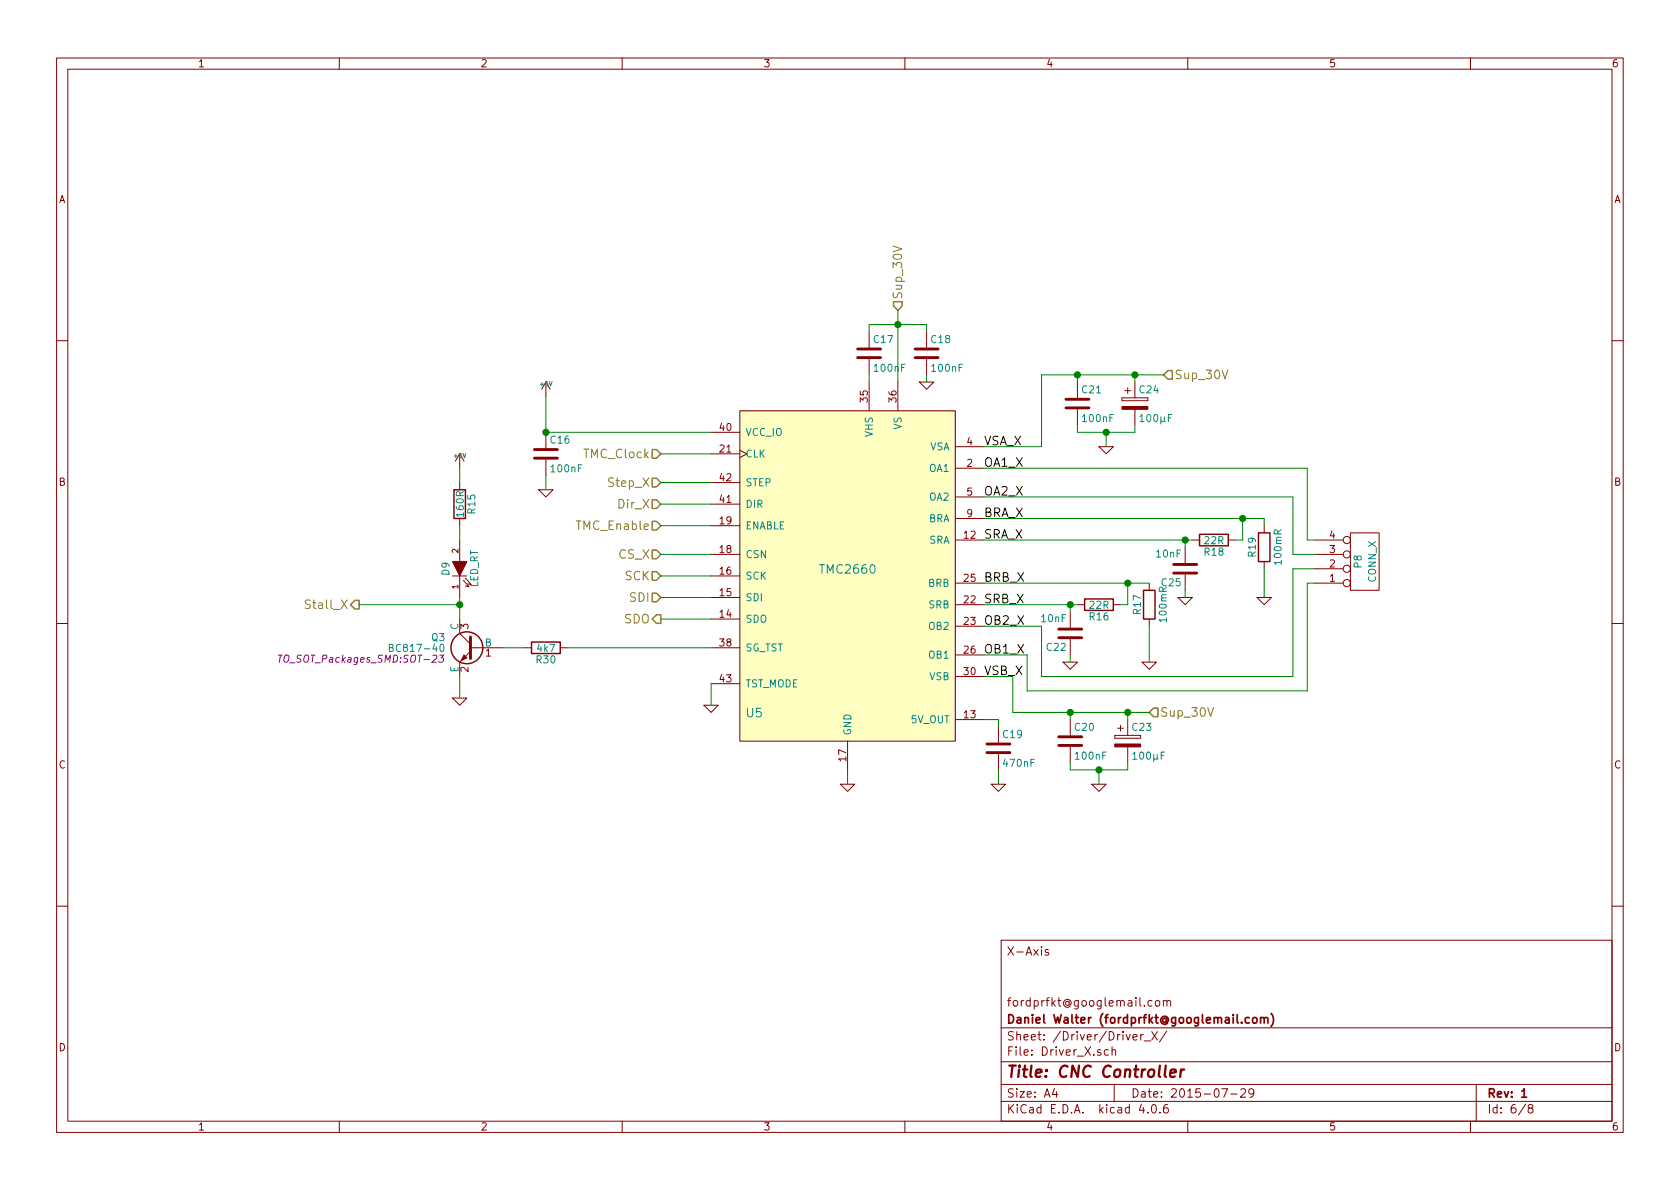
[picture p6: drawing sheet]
EESchema Schematic File Version 2
LIBS:StepperController-rescue
LIBS:74xgxx
LIBS:74xx
LIBS:ac-dc
LIBS:actel
LIBS:adc-dac
LIBS:Altera
LIBS:analog_devices
LIBS:analog_switches
LIBS:atmel
LIBS:audio
LIBS:bbd
LIBS:brooktre
LIBS:cmos_ieee
LIBS:cmos4000
LIBS:conn
LIBS:contrib
LIBS:cypress
LIBS:dc-dc
LIBS:device
LIBS:digital-audio
LIBS:diode
LIBS:display
LIBS:dsp
LIBS:elec-unifil
LIBS:ESD_Protection
LIBS:ftdi
LIBS:gennum
LIBS:graphic
LIBS:hc11
LIBS:intel
LIBS:interface
LIBS:ir
LIBS:Lattice
LIBS:linear
LIBS:logo
LIBS:maxim
LIBS:memory
LIBS:microchip
LIBS:microchip_dspic33dsc
LIBS:microchip_pic10mcu
LIBS:microchip_pic12mcu
LIBS:microchip_pic16mcu
LIBS:microchip_pic18mcu
LIBS:microchip_pic32mcu
LIBS:microcontrollers
LIBS:motor_drivers
LIBS:motorola
LIBS:msp430
LIBS:nordicsemi
LIBS:nxp_armmcu
LIBS:onsemi
LIBS:opto
LIBS:Oscillators
LIBS:philips
LIBS:power
LIBS:Power_Management
LIBS:powerint
LIBS:pspice
LIBS:references
LIBS:regul
LIBS:relays
LIBS:rfcom
LIBS:sensors
LIBS:silabs
LIBS:siliconi
LIBS:stm8
LIBS:stm32
LIBS:supertex
LIBS:switches
LIBS:texas
LIBS:transf
LIBS:transistors
LIBS:ttl_ieee
LIBS:valves
LIBS:video
LIBS:Worldsemi
LIBS:Xicor
LIBS:xilinx
LIBS:Zilog
LIBS:StepperController-cache
EELAYER 25 0
EELAYER END
$Descr A4 11693 8268
encoding utf-8
Sheet 6 8
Title "CNC Controller"
Date "2015-07-29"
Rev "1"
Comp "Daniel Walter (fordprfkt@googlemail.com)"
Comment1 "fordprfkt@googlemail.com"
Comment2 ""
Comment3 ""
Comment4 "X-Axis"
$EndDescr
Text HLabel 6250 2150 1    60   Input ~ 0
Sup_30V
Text HLabel 4600 4000 0    60   Input ~ 0
SCK
Text HLabel 4600 4150 0    60   Input ~ 0
SDI
Text HLabel 4600 4300 0    60   Output ~ 0
SDO
$Comp
L GND-RESCUE-StepperController #PWR099
U 1 1
P 5900 5450
F 0 "#PWR099" H 5900 5450 30  0001 C CNN
F 1 "GND" H 5900 5380 30  0001 C CNN
F 2 "" H 5900 5450 60  0000 C CNN
F 3 "" H 5900 5450 60  0000 C CNN
	1    5900 5450
	1    0    0    -1  
$EndComp
$Comp
L C C16
U 1 1
P 3800 3150
F 0 "C16" H 3825 3250 50  0000 L CNN
F 1 "100nF" H 3825 3050 50  0000 L CNN
F 2 "Capacitors_SMD:C_0805_HandSoldering" H 3838 3000 30  0001 C CNN
F 3 "" H 3800 3150 60  0000 C CNN
	1    3800 3150
	1    0    0    -1  
$EndComp
$Comp
L +5V #PWR0100
U 1 1
P 3800 2750
F 0 "#PWR0100" H 3800 2840 20  0001 C CNN
F 1 "+5V" H 3800 2840 30  0000 C CNN
F 2 "" H 3800 2750 60  0000 C CNN
F 3 "" H 3800 2750 60  0000 C CNN
	1    3800 2750
	1    0    0    -1  
$EndComp
$Comp
L GND-RESCUE-StepperController #PWR0101
U 1 1
P 3800 3400
F 0 "#PWR0101" H 3800 3400 30  0001 C CNN
F 1 "GND" H 3800 3330 30  0001 C CNN
F 2 "" H 3800 3400 60  0000 C CNN
F 3 "" H 3800 3400 60  0000 C CNN
	1    3800 3400
	1    0    0    -1  
$EndComp
$Comp
L C C19
U 1 1
P 6950 5200
F 0 "C19" H 6975 5300 50  0000 L CNN
F 1 "470nF" H 6975 5100 50  0000 L CNN
F 2 "Capacitors_SMD:C_0805_HandSoldering" H 6988 5050 30  0001 C CNN
F 3 "" H 6950 5200 60  0000 C CNN
	1    6950 5200
	1    0    0    -1  
$EndComp
$Comp
L C C17
U 1 1
P 6050 2450
F 0 "C17" H 6075 2550 50  0000 L CNN
F 1 "100nF" H 6075 2350 50  0000 L CNN
F 2 "Capacitors_SMD:C_0805_HandSoldering" H 6088 2300 30  0001 C CNN
F 3 "" H 6050 2450 60  0000 C CNN
	1    6050 2450
	1    0    0    -1  
$EndComp
$Comp
L C C18
U 1 1
P 6450 2450
F 0 "C18" H 6475 2550 50  0000 L CNN
F 1 "100nF" H 6475 2350 50  0000 L CNN
F 2 "Capacitors_SMD:C_0805_HandSoldering" H 6488 2300 30  0001 C CNN
F 3 "" H 6450 2450 60  0000 C CNN
	1    6450 2450
	1    0    0    -1  
$EndComp
Wire Wire Line
	6250 2150 6250 2650
$Comp
L GND-RESCUE-StepperController #PWR0102
U 1 1
P 6450 2650
F 0 "#PWR0102" H 6450 2650 30  0001 C CNN
F 1 "GND" H 6450 2580 30  0001 C CNN
F 2 "" H 6450 2650 60  0000 C CNN
F 3 "" H 6450 2650 60  0000 C CNN
	1    6450 2650
	1    0    0    -1  
$EndComp
Wire Wire Line
	6450 2650 6450 2600
$Comp
L GND-RESCUE-StepperController #PWR0103
U 1 1
P 6950 5450
F 0 "#PWR0103" H 6950 5450 30  0001 C CNN
F 1 "GND" H 6950 5380 30  0001 C CNN
F 2 "" H 6950 5450 60  0000 C CNN
F 3 "" H 6950 5450 60  0000 C CNN
	1    6950 5450
	1    0    0    -1  
$EndComp
$Comp
L R R18
U 1 1
P 8450 3750
F 0 "R18" V 8530 3750 50  0000 C CNN
F 1 "22R" V 8450 3750 50  0000 C CNN
F 2 "Resistors_SMD:R_0805_HandSoldering" V 8380 3750 30  0001 C CNN
F 3 "" H 8450 3750 30  0000 C CNN
	1    8450 3750
	0    1    1    0   
$EndComp
$Comp
L R R19
U 1 1
P 8800 3800
F 0 "R19" V 8880 3800 50  0000 C CNN
F 1 "100mR" V 8700 3800 50  0000 C CNN
F 2 "Resistors_SMD:R_2512_HandSoldering" V 8730 3800 30  0001 C CNN
F 3 "" H 8800 3800 30  0000 C CNN
	1    8800 3800
	-1   0    0    1   
$EndComp
$Comp
L R R16
U 1 1
P 7650 4200
F 0 "R16" V 7730 4200 50  0000 C CNN
F 1 "22R" V 7650 4200 50  0000 C CNN
F 2 "Resistors_SMD:R_0805_HandSoldering" V 7580 4200 30  0001 C CNN
F 3 "" H 7650 4200 30  0000 C CNN
	1    7650 4200
	0    1    1    0   
$EndComp
$Comp
L R R17
U 1 1
P 8000 4200
F 0 "R17" V 8080 4200 50  0000 C CNN
F 1 "100mR" V 7900 4200 50  0000 C CNN
F 2 "Resistors_SMD:R_2512_HandSoldering" V 7930 4200 30  0001 C CNN
F 3 "" H 8000 4200 30  0000 C CNN
	1    8000 4200
	-1   0    0    1   
$EndComp
$Comp
L GND-RESCUE-StepperController #PWR0104
U 1 1
P 8000 4600
F 0 "#PWR0104" H 8000 4600 30  0001 C CNN
F 1 "GND" H 8000 4530 30  0001 C CNN
F 2 "" H 8000 4600 60  0000 C CNN
F 3 "" H 8000 4600 60  0000 C CNN
	1    8000 4600
	1    0    0    -1  
$EndComp
$Comp
L GND-RESCUE-StepperController #PWR0105
U 1 1
P 8800 4150
F 0 "#PWR0105" H 8800 4150 30  0001 C CNN
F 1 "GND" H 8800 4080 30  0001 C CNN
F 2 "" H 8800 4150 60  0000 C CNN
F 3 "" H 8800 4150 60  0000 C CNN
	1    8800 4150
	1    0    0    -1  
$EndComp
$Comp
L C C20
U 1 1
P 7450 5150
F 0 "C20" H 7475 5250 50  0000 L CNN
F 1 "100nF" H 7475 5050 50  0000 L CNN
F 2 "Capacitors_SMD:C_0805_HandSoldering" H 7488 5000 30  0001 C CNN
F 3 "" H 7450 5150 60  0000 C CNN
	1    7450 5150
	1    0    0    -1  
$EndComp
$Comp
L CP C24
U 1 1
P 7900 2800
F 0 "C24" H 7925 2900 50  0000 L CNN
F 1 "100µF" H 7925 2700 50  0000 L CNN
F 2 "Capacitors_SMD:c_elec_8x10.5" H 7938 2650 30  0001 C CNN
F 3 "" H 7900 2800 60  0000 C CNN
	1    7900 2800
	1    0    0    -1  
$EndComp
$Comp
L CP C23
U 1 1
P 7850 5150
F 0 "C23" H 7875 5250 50  0000 L CNN
F 1 "100µF" H 7875 5050 50  0000 L CNN
F 2 "Capacitors_SMD:c_elec_8x10.5" H 7888 5000 30  0001 C CNN
F 3 "" H 7850 5150 60  0000 C CNN
	1    7850 5150
	1    0    0    -1  
$EndComp
Wire Wire Line
	6850 5000 6950 5000
Wire Wire Line
	5900 5350 5900 5450
$Comp
L GND-RESCUE-StepperController #PWR0106
U 1 1
P 4950 4900
F 0 "#PWR0106" H 4950 4900 30  0001 C CNN
F 1 "GND" H 4950 4830 30  0001 C CNN
F 2 "" H 4950 4900 60  0000 C CNN
F 3 "" H 4950 4900 60  0000 C CNN
	1    4950 4900
	1    0    0    -1  
$EndComp
Wire Wire Line
	4950 4750 4950 4900
$Comp
L GND-RESCUE-StepperController #PWR0107
U 1 1
P 7650 5450
F 0 "#PWR0107" H 7650 5450 30  0001 C CNN
F 1 "GND" H 7650 5380 30  0001 C CNN
F 2 "" H 7650 5450 60  0000 C CNN
F 3 "" H 7650 5450 60  0000 C CNN
	1    7650 5450
	1    0    0    -1  
$EndComp
$Comp
L GND-RESCUE-StepperController #PWR0108
U 1 1
P 7700 3100
F 0 "#PWR0108" H 7700 3100 30  0001 C CNN
F 1 "GND" H 7700 3030 30  0001 C CNN
F 2 "" H 7700 3100 60  0000 C CNN
F 3 "" H 7700 3100 60  0000 C CNN
	1    7700 3100
	1    0    0    -1  
$EndComp
Wire Wire Line
	4600 4000 4950 4000
Wire Wire Line
	4950 4150 4600 4150
Wire Wire Line
	4600 4300 4950 4300
Text HLabel 8100 2600 2    60   Input ~ 0
Sup_30V
Text HLabel 8000 4950 2    60   Input ~ 0
Sup_30V
$Comp
L C C22
U 1 1
P 7450 4400
F 0 "C22" H 7475 4500 50  0000 L CNN
F 1 "10nF" H 7475 4300 50  0000 L CNN
F 2 "Capacitors_SMD:C_0805_HandSoldering" H 7488 4250 30  0001 C CNN
F 3 "" H 7450 4400 60  0000 C CNN
	1    7450 4400
	-1   0    0    1   
$EndComp
$Comp
L C C25
U 1 1
P 8250 3950
F 0 "C25" H 8275 4050 50  0000 L CNN
F 1 "10nF" H 8275 3850 50  0000 L CNN
F 2 "Capacitors_SMD:C_0805_HandSoldering" H 8288 3800 30  0001 C CNN
F 3 "" H 8250 3950 60  0000 C CNN
	1    8250 3950
	-1   0    0    1   
$EndComp
$Comp
L LED D9
U 1 1
P 3200 3950
F 0 "D9" H 3200 4050 50  0000 C CNN
F 1 "LED_RT" H 3200 3850 50  0000 C CNN
F 2 "LEDs:LED_0805" H 3200 3950 60  0001 C CNN
F 3 "" H 3200 3950 60  0000 C CNN
	1    3200 3950
	0    -1   -1   0   
$EndComp
$Comp
L R R15
U 1 1
P 3200 3500
F 0 "R15" V 3280 3500 50  0000 C CNN
F 1 "160R" V 3200 3500 50  0000 C CNN
F 2 "Resistors_SMD:R_0805_HandSoldering" V 3130 3500 30  0001 C CNN
F 3 "" H 3200 3500 30  0000 C CNN
	1    3200 3500
	1    0    0    -1  
$EndComp
$Comp
L GND-RESCUE-StepperController #PWR0109
U 1 1
P 3200 4850
F 0 "#PWR0109" H 3200 4850 30  0001 C CNN
F 1 "GND" H 3200 4780 30  0001 C CNN
F 2 "" H 3200 4850 60  0000 C CNN
F 3 "" H 3200 4850 60  0000 C CNN
	1    3200 4850
	1    0    0    -1  
$EndComp
Text HLabel 4600 3850 0    60   Input ~ 0
CS_X
Text HLabel 4600 3650 0    60   Input ~ 0
TMC_Enable
Text HLabel 4600 3350 0    60   Input ~ 0
Step_X
Text HLabel 4600 3500 0    60   Input ~ 0
Dir_X
Wire Wire Line
	4600 3850 4950 3850
Wire Wire Line
	4950 3650 4600 3650
Wire Wire Line
	4950 3500 4600 3500
Wire Wire Line
	4950 3350 4600 3350
Text HLabel 2500 4200 0    60   Output ~ 0
Stall_X
Text HLabel 4600 3150 0    60   Input ~ 0
TMC_Clock
Wire Wire Line
	4950 3150 4600 3150
$Comp
L CONN_4 P8
U 1 1
P 9500 3900
F 0 "P8" V 9450 3900 50  0000 C CNN
F 1 "CONN_X" V 9550 3900 50  0000 C CNN
F 2 "w_conn_screw:mors_4p" H 9500 3900 60  0001 C CNN
F 3 "" H 9500 3900 60  0000 C CNN
	1    9500 3900
	1    0    0    1   
$EndComp
Wire Wire Line
	9000 3450 9000 3850
Wire Wire Line
	9000 3850 9150 3850
Wire Wire Line
	9100 4050 9100 4800
Wire Wire Line
	9100 4050 9150 4050
Wire Wire Line
	9000 3950 9000 4700
Wire Wire Line
	9000 3950 9150 3950
Wire Wire Line
	6850 3600 8800 3600
Wire Wire Line
	6850 3750 8300 3750
Wire Wire Line
	7250 2600 8100 2600
Wire Wire Line
	7500 2600 7500 2650
Wire Wire Line
	7900 2650 7900 2600
Connection ~ 7900 2600
Wire Wire Line
	7700 3000 7700 3100
Connection ~ 7700 3000
Wire Wire Line
	7250 2600 7250 3100
Connection ~ 7500 2600
Wire Wire Line
	7050 4950 8000 4950
Wire Wire Line
	7850 4950 7850 5000
Wire Wire Line
	7450 4950 7450 5000
Connection ~ 7850 4950
Connection ~ 7450 4950
Wire Wire Line
	7650 5450 7650 5350
Connection ~ 7650 5350
Wire Wire Line
	7050 4950 7050 4700
Wire Wire Line
	7050 4700 6850 4700
Wire Wire Line
	7150 4550 7150 4800
Wire Wire Line
	7150 4800 9100 4800
Wire Wire Line
	7250 4350 7250 4700
Wire Wire Line
	7250 4700 9000 4700
Wire Wire Line
	6850 4350 7250 4350
Wire Wire Line
	3800 3000 4950 3000
Wire Wire Line
	3800 3400 3800 3300
Wire Wire Line
	3800 3000 3800 2750
Connection ~ 3800 3000
$Comp
L TMC2660 U5
U 1 1
P 5900 3950
AR Path="/5555E99D" Ref="U5"  Part="1" 
AR Path="/553D74DE/554E7CC7/5555E99D" Ref="U5"  Part="1" 
F 0 "U5" H 5250 2950 60  0000 C CNN
F 1 "TMC2660" H 5900 3950 60  0000 C CNN
F 2 "Housings_QFP:TQFP-44_10x10mm_Pitch0.8mm" H 5900 3950 60  0001 C CNN
F 3 "" H 5900 3950 60  0000 C CNN
	1    5900 3950
	1    0    0    -1  
$EndComp
Wire Wire Line
	7150 4550 6850 4550
Text Label 6850 4700 0    60   ~ 0
VSB_X
Text Label 6850 3600 0    60   ~ 0
BRA_X
Text Label 6850 3750 0    60   ~ 0
SRA_X
Text Label 6850 4200 0    60   ~ 0
SRB_X
Text Label 6850 4050 0    60   ~ 0
BRB_X
Text Label 6850 4350 0    60   ~ 0
OB2_X
Text Label 6850 4550 0    60   ~ 0
OB1_X
Text Label 6850 3100 0    60   ~ 0
VSA_X
Wire Wire Line
	9150 3750 9100 3750
Wire Wire Line
	9100 3750 9100 3250
Wire Wire Line
	7250 3100 6850 3100
Wire Wire Line
	9100 3250 6850 3250
Wire Wire Line
	6850 3450 9000 3450
Text Label 6850 3250 0    60   ~ 0
OA1_X
Text Label 6850 3450 0    60   ~ 0
OA2_X
$Comp
L BC817-40 Q3
U 1 1
P 3300 4500
F 0 "Q3" H 3500 4575 50  0000 L CNN
F 1 "BC817-40" H 3500 4500 50  0000 L CNN
F 2 "TO_SOT_Packages_SMD:SOT-23" H 3500 4425 50  0000 L CIN
F 3 "" H 3300 4500 50  0000 L CNN
	1    3300 4500
	-1   0    0    -1  
$EndComp
$Comp
L +5V #PWR0110
U 1 1
P 3200 3250
F 0 "#PWR0110" H 3200 3340 20  0001 C CNN
F 1 "+5V" H 3200 3340 30  0000 C CNN
F 2 "" H 3200 3250 60  0000 C CNN
F 3 "" H 3200 3250 60  0000 C CNN
	1    3200 3250
	1    0    0    -1  
$EndComp
$Comp
L R R30
U 1 1
P 3800 4500
F 0 "R30" V 3880 4500 50  0000 C CNN
F 1 "4k7" V 3800 4500 50  0000 C CNN
F 2 "Resistors_SMD:R_0805_HandSoldering" V 3730 4500 30  0001 C CNN
F 3 "" H 3800 4500 30  0000 C CNN
	1    3800 4500
	0    1    1    0   
$EndComp
Wire Wire Line
	3200 4150 3200 4300
Wire Wire Line
	3200 4850 3200 4700
Wire Wire Line
	3200 3650 3200 3750
Wire Wire Line
	2500 4200 3200 4200
Connection ~ 3200 4200
Wire Wire Line
	3950 4500 4950 4500
Wire Wire Line
	3200 3250 3200 3350
Wire Wire Line
	3500 4500 3650 4500
Wire Wire Line
	6050 2600 6050 2650
Wire Wire Line
	6050 2300 6050 2250
Wire Wire Line
	6050 2250 6450 2250
Connection ~ 6250 2250
Wire Wire Line
	6450 2250 6450 2300
Wire Wire Line
	8800 3600 8800 3650
Wire Wire Line
	8800 3950 8800 4150
Wire Wire Line
	8600 3750 8650 3750
Wire Wire Line
	8650 3750 8650 3600
Connection ~ 8650 3600
Wire Wire Line
	8250 3800 8250 3750
Connection ~ 8250 3750
Wire Wire Line
	6850 4050 8000 4050
Wire Wire Line
	8000 4350 8000 4600
Wire Wire Line
	7800 4200 7850 4200
Wire Wire Line
	7850 4200 7850 4050
Connection ~ 7850 4050
Wire Wire Line
	6850 4200 7500 4200
Wire Wire Line
	7450 4250 7450 4200
Connection ~ 7450 4200
$Comp
L GND-RESCUE-StepperController #PWR0111
U 1 1
P 8250 4150
F 0 "#PWR0111" H 8250 4150 30  0001 C CNN
F 1 "GND" H 8250 4080 30  0001 C CNN
F 2 "" H 8250 4150 60  0000 C CNN
F 3 "" H 8250 4150 60  0000 C CNN
	1    8250 4150
	1    0    0    -1  
$EndComp
Wire Wire Line
	8250 4150 8250 4100
$Comp
L GND-RESCUE-StepperController #PWR0112
U 1 1
P 7450 4600
F 0 "#PWR0112" H 7450 4600 30  0001 C CNN
F 1 "GND" H 7450 4530 30  0001 C CNN
F 2 "" H 7450 4600 60  0000 C CNN
F 3 "" H 7450 4600 60  0000 C CNN
	1    7450 4600
	1    0    0    -1  
$EndComp
Wire Wire Line
	7450 4600 7450 4550
Wire Wire Line
	6950 5000 6950 5050
Wire Wire Line
	6950 5450 6950 5350
$Comp
L C C21
U 1 1
P 7500 2800
F 0 "C21" H 7525 2900 50  0000 L CNN
F 1 "100nF" H 7525 2700 50  0000 L CNN
F 2 "Capacitors_SMD:C_0805_HandSoldering" H 7538 2650 30  0001 C CNN
F 3 "" H 7500 2800 60  0000 C CNN
	1    7500 2800
	1    0    0    -1  
$EndComp
Wire Wire Line
	7450 5300 7450 5350
Wire Wire Line
	7450 5350 7850 5350
Wire Wire Line
	7850 5350 7850 5300
Wire Wire Line
	7500 2950 7500 3000
Wire Wire Line
	7500 3000 7900 3000
Wire Wire Line
	7900 3000 7900 2950
$EndSCHEMATC
